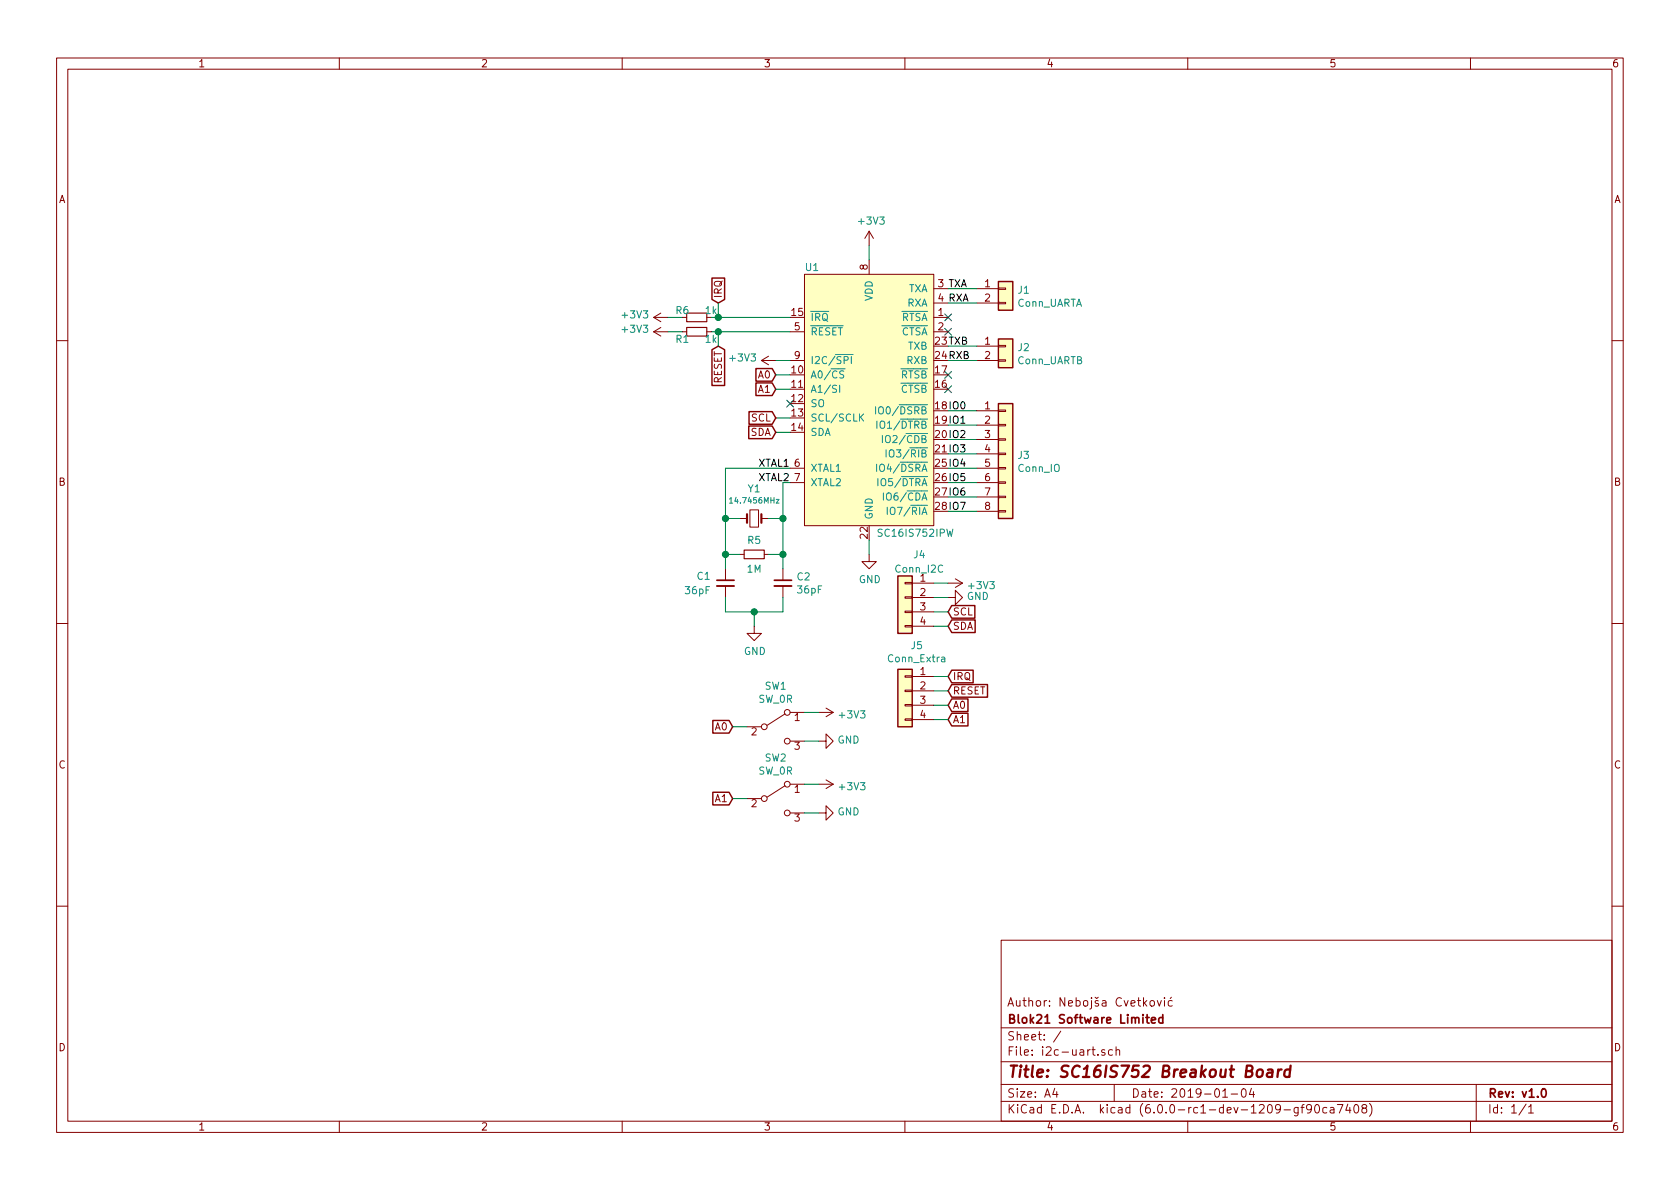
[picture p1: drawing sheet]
EESchema Schematic File Version 4
LIBS:i2c-uart-cache
EELAYER 29 0
EELAYER END
$Descr A4 11693 8268
encoding utf-8
Sheet 1 1
Title "SC16IS752 Breakout Board"
Date "2019-01-04"
Rev "v1.0"
Comp "Blok21 Software Limited"
Comment1 "Author: Nebojša Cvetković"
Comment2 ""
Comment3 ""
Comment4 ""
$EndDescr
$Comp
L i2c-uart:SC16IS752IPW U1
U 1 1
P 6050 2750
F 0 "U1" H 5600 3650 50  0000 L CNN
F 1 "SC16IS752IPW" H 6100 1800 50  0000 L CNN
F 2 "Package_SO:TSSOP-28_4.4x9.7mm_P0.65mm" H 6550 3100 50  0001 C CNN
F 3 "" H 6050 1250 50  0001 C CNN
	1    6050 2750
	1    0    0    -1  
$EndComp
$Comp
L power:+3V3 #PWR08
U 1 1
P 5400 2500
F 0 "#PWR08" H 5400 2350 50  0001 C CNN
F 1 "+3V3" V 5415 2628 50  0000 L CNN
F 2 "" H 5400 2500 50  0001 C CNN
F 3 "" H 5400 2500 50  0001 C CNN
	1    5400 2500
	0    -1   -1   0   
$EndComp
Wire Wire Line
	5400 2500 5500 2500
$Comp
L power:+3V3 #PWR07
U 1 1
P 4650 2300
F 0 "#PWR07" H 4650 2150 50  0001 C CNN
F 1 "+3V3" V 4665 2428 50  0000 L CNN
F 2 "" H 4650 2300 50  0001 C CNN
F 3 "" H 4650 2300 50  0001 C CNN
	1    4650 2300
	0    -1   -1   0   
$EndComp
Wire Wire Line
	4950 2300 5000 2300
$Comp
L power:+3V3 #PWR09
U 1 1
P 6050 1700
F 0 "#PWR09" H 6050 1550 50  0001 C CNN
F 1 "+3V3" H 6065 1873 50  0000 C CNN
F 2 "" H 6050 1700 50  0001 C CNN
F 3 "" H 6050 1700 50  0001 C CNN
	1    6050 1700
	1    0    0    -1  
$EndComp
Wire Wire Line
	6050 1800 6050 1700
$Comp
L power:GND #PWR010
U 1 1
P 6050 3850
F 0 "#PWR010" H 6050 3600 50  0001 C CNN
F 1 "GND" H 6055 3677 50  0000 C CNN
F 2 "" H 6050 3850 50  0001 C CNN
F 3 "" H 6050 3850 50  0001 C CNN
	1    6050 3850
	1    0    0    -1  
$EndComp
Wire Wire Line
	6050 3750 6050 3850
$Comp
L Connector_Generic:Conn_01x02 J1
U 1 1
P 7000 2000
F 0 "J1" H 7080 1992 50  0000 L CNN
F 1 "Conn_UARTA" H 7080 1901 50  0000 L CNN
F 2 "Connector_JST:JST_XH_S02B-XH-A_1x02_P2.50mm_Horizontal" H 7000 2000 50  0001 C CNN
F 3 "~" H 7000 2000 50  0001 C CNN
	1    7000 2000
	1    0    0    -1  
$EndComp
$Comp
L Connector_Generic:Conn_01x02 J2
U 1 1
P 7000 2400
F 0 "J2" H 7080 2392 50  0000 L CNN
F 1 "Conn_UARTB" H 7080 2301 50  0000 L CNN
F 2 "Connector_JST:JST_XH_S02B-XH-A_1x02_P2.50mm_Horizontal" H 7000 2400 50  0001 C CNN
F 3 "~" H 7000 2400 50  0001 C CNN
	1    7000 2400
	1    0    0    -1  
$EndComp
Wire Wire Line
	6600 2850 6800 2850
Wire Wire Line
	6600 2950 6800 2950
Wire Wire Line
	6600 3050 6800 3050
Wire Wire Line
	6600 3150 6800 3150
Text GLabel 5400 2600 0    50   Input ~ 0
A0
Text GLabel 5400 2700 0    50   Input ~ 0
A1
Wire Wire Line
	5400 2600 5500 2600
Wire Wire Line
	5400 2700 5500 2700
$Comp
L Device:R_Small R6
U 1 1
P 4850 2200
F 0 "R6" V 4800 2100 50  0000 C CNN
F 1 "1k" V 4800 2300 50  0000 C CNN
F 2 "Resistor_SMD:R_0805_2012Metric" H 4850 2200 50  0001 C CNN
F 3 "~" H 4850 2200 50  0001 C CNN
	1    4850 2200
	0    1    1    0   
$EndComp
$Comp
L power:+3V3 #PWR05
U 1 1
P 4650 2200
F 0 "#PWR05" H 4650 2050 50  0001 C CNN
F 1 "+3V3" V 4665 2328 50  0000 L CNN
F 2 "" H 4650 2200 50  0001 C CNN
F 3 "" H 4650 2200 50  0001 C CNN
	1    4650 2200
	0    -1   -1   0   
$EndComp
Wire Wire Line
	4650 2200 4750 2200
NoConn ~ 5500 2800
Wire Wire Line
	5400 2900 5500 2900
Wire Wire Line
	5400 3000 5500 3000
$Comp
L Device:Crystal_Small Y1
U 1 1
P 5250 3600
F 0 "Y1" H 5250 3809 50  0000 C CNN
F 1 "14.7456MHz" H 5250 3726 39  0000 C CNN
F 2 "Crystal:Crystal_HC49-U_Vertical" H 5250 3600 50  0001 C CNN
F 3 "~" H 5250 3600 50  0001 C CNN
	1    5250 3600
	1    0    0    -1  
$EndComp
$Comp
L Device:R_Small R5
U 1 1
P 5250 3850
F 0 "R5" V 5150 3850 50  0000 C CNN
F 1 "1M" V 5350 3850 50  0000 C CNN
F 2 "Resistor_SMD:R_0805_2012Metric" H 5250 3850 50  0001 C CNN
F 3 "~" H 5250 3850 50  0001 C CNN
	1    5250 3850
	0    1    1    0   
$EndComp
$Comp
L Device:C_Small C1
U 1 1
P 5050 4050
F 0 "C1" H 4950 4100 50  0000 R CNN
F 1 "36pF" H 4950 4000 50  0000 R CNN
F 2 "Capacitor_SMD:C_0805_2012Metric" H 5050 4050 50  0001 C CNN
F 3 "~" H 5050 4050 50  0001 C CNN
	1    5050 4050
	1    0    0    -1  
$EndComp
$Comp
L Device:C_Small C2
U 1 1
P 5450 4050
F 0 "C2" H 5542 4096 50  0000 L CNN
F 1 "36pF" H 5542 4005 50  0000 L CNN
F 2 "Capacitor_SMD:C_0805_2012Metric" H 5450 4050 50  0001 C CNN
F 3 "~" H 5450 4050 50  0001 C CNN
	1    5450 4050
	1    0    0    -1  
$EndComp
$Comp
L power:GND #PWR06
U 1 1
P 5250 4350
F 0 "#PWR06" H 5250 4100 50  0001 C CNN
F 1 "GND" H 5255 4177 50  0000 C CNN
F 2 "" H 5250 4350 50  0001 C CNN
F 3 "" H 5250 4350 50  0001 C CNN
	1    5250 4350
	1    0    0    -1  
$EndComp
Wire Wire Line
	5050 4150 5050 4250
Wire Wire Line
	5050 4250 5250 4250
Wire Wire Line
	5250 4250 5250 4350
Wire Wire Line
	5250 4250 5450 4250
Wire Wire Line
	5450 4250 5450 4150
Connection ~ 5250 4250
Wire Wire Line
	5450 3950 5450 3850
Wire Wire Line
	5450 3850 5350 3850
Wire Wire Line
	5050 3950 5050 3850
Wire Wire Line
	5050 3850 5150 3850
Wire Wire Line
	5050 3850 5050 3600
Wire Wire Line
	5050 3600 5150 3600
Connection ~ 5050 3850
Wire Wire Line
	5350 3600 5450 3600
Wire Wire Line
	5450 3600 5450 3850
Connection ~ 5450 3850
Wire Wire Line
	5500 3350 5450 3350
Wire Wire Line
	5450 3350 5450 3600
Connection ~ 5450 3600
Wire Wire Line
	5500 3250 5050 3250
Wire Wire Line
	5050 3250 5050 3600
Connection ~ 5050 3600
Wire Wire Line
	6600 2000 6800 2000
Wire Wire Line
	6600 2100 6800 2100
NoConn ~ 6600 2200
NoConn ~ 6600 2300
NoConn ~ 6600 2600
NoConn ~ 6600 2700
Wire Wire Line
	6600 2400 6800 2400
Wire Wire Line
	6600 2500 6800 2500
$Comp
L Connector_Generic:Conn_01x04 J4
U 1 1
P 6300 4150
F 0 "J4" H 6200 4450 50  0000 C CNN
F 1 "Conn_I2C" H 6200 4350 50  0000 C CNN
F 2 "Connector_JST:JST_XH_S04B-XH-A_1x04_P2.50mm_Horizontal" H 6300 4150 50  0001 C CNN
F 3 "~" H 6300 4150 50  0001 C CNN
	1    6300 4150
	-1   0    0    -1  
$EndComp
$Comp
L power:+3V3 #PWR011
U 1 1
P 6600 4050
F 0 "#PWR011" H 6600 3900 50  0001 C CNN
F 1 "+3V3" V 6615 4178 50  0000 L CNN
F 2 "" H 6600 4050 50  0001 C CNN
F 3 "" H 6600 4050 50  0001 C CNN
	1    6600 4050
	0    1    1    0   
$EndComp
Wire Wire Line
	6500 4050 6600 4050
$Comp
L power:GND #PWR012
U 1 1
P 6600 4150
F 0 "#PWR012" H 6600 3900 50  0001 C CNN
F 1 "GND" V 6605 4022 50  0000 R CNN
F 2 "" H 6600 4150 50  0001 C CNN
F 3 "" H 6600 4150 50  0001 C CNN
	1    6600 4150
	0    -1   -1   0   
$EndComp
Wire Wire Line
	6500 4150 6600 4150
Text GLabel 6600 4250 2    50   Input ~ 0
SCL
Text GLabel 6600 4350 2    50   Input ~ 0
SDA
Wire Wire Line
	6500 4250 6600 4250
Wire Wire Line
	6500 4350 6600 4350
Text GLabel 5100 5050 0    50   Input ~ 0
A0
$Comp
L power:+3V3 #PWR01
U 1 1
P 5700 4950
F 0 "#PWR01" H 5700 4800 50  0001 C CNN
F 1 "+3V3" V 5715 5078 50  0000 L CNN
F 2 "" H 5700 4950 50  0001 C CNN
F 3 "" H 5700 4950 50  0001 C CNN
	1    5700 4950
	0    1    1    0   
$EndComp
$Comp
L power:GND #PWR02
U 1 1
P 5700 5150
F 0 "#PWR02" H 5700 4900 50  0001 C CNN
F 1 "GND" V 5705 5022 50  0000 R CNN
F 2 "" H 5700 5150 50  0001 C CNN
F 3 "" H 5700 5150 50  0001 C CNN
	1    5700 5150
	0    -1   -1   0   
$EndComp
Text GLabel 5400 2900 0    50   Input ~ 0
SCL
Text GLabel 5400 3000 0    50   Input ~ 0
SDA
$Comp
L Connector_Generic:Conn_01x08 J3
U 1 1
P 7000 3150
F 0 "J3" H 7080 3142 50  0000 L CNN
F 1 "Conn_IO" H 7080 3051 50  0000 L CNN
F 2 "Connector_PinHeader_2.54mm:PinHeader_2x04_P2.54mm_Vertical" H 7000 3150 50  0001 C CNN
F 3 "~" H 7000 3150 50  0001 C CNN
	1    7000 3150
	1    0    0    -1  
$EndComp
Wire Wire Line
	6600 3250 6800 3250
Wire Wire Line
	6600 3350 6800 3350
Wire Wire Line
	6600 3450 6800 3450
Wire Wire Line
	6600 3550 6800 3550
Text GLabel 5100 5550 0    50   Input ~ 0
A1
Text Label 6600 2850 0    50   ~ 0
IO0
Text Label 6600 2950 0    50   ~ 0
IO1
Text Label 6600 3050 0    50   ~ 0
IO2
Text Label 6600 3150 0    50   ~ 0
IO3
Text Label 6600 3250 0    50   ~ 0
IO4
Text Label 6600 3350 0    50   ~ 0
IO5
Text Label 6600 3450 0    50   ~ 0
IO6
Text Label 6600 3550 0    50   ~ 0
IO7
Text Label 6600 2400 0    50   ~ 0
TXB
Text Label 6600 2500 0    50   ~ 0
RXB
Text Label 6600 2000 0    50   ~ 0
TXA
Text Label 6600 2100 0    50   ~ 0
RXA
Text Label 5500 3250 2    50   ~ 0
XTAL1
Text Label 5500 3350 2    50   ~ 0
XTAL2
Wire Wire Line
	4950 2200 5000 2200
Text GLabel 5000 2100 1    50   Input ~ 0
IRQ
Connection ~ 5000 2200
Wire Wire Line
	5000 2100 5000 2200
Text GLabel 6600 4700 2    50   Input ~ 0
IRQ
$Comp
L Device:R_Small R1
U 1 1
P 4850 2300
F 0 "R1" V 4900 2200 50  0000 C CNN
F 1 "1k" V 4900 2400 50  0000 C CNN
F 2 "Resistor_SMD:R_0805_2012Metric" H 4850 2300 50  0001 C CNN
F 3 "~" H 4850 2300 50  0001 C CNN
	1    4850 2300
	0    1    1    0   
$EndComp
Wire Wire Line
	4650 2300 4750 2300
Text GLabel 5000 2400 3    50   Input ~ 0
RESET
Wire Wire Line
	5000 2400 5000 2300
Connection ~ 5000 2300
Wire Wire Line
	5000 2200 5500 2200
Wire Wire Line
	5000 2300 5500 2300
Text GLabel 6600 4800 2    50   Input ~ 0
RESET
$Comp
L Connector_Generic:Conn_01x04 J5
U 1 1
P 6300 4800
F 0 "J5" H 6218 5117 50  0000 C CNN
F 1 "Conn_Extra" H 6218 5026 50  0000 C CNN
F 2 "Connector_JST:JST_XH_S04B-XH-A_1x04_P2.50mm_Horizontal" H 6300 4800 50  0001 C CNN
F 3 "~" H 6300 4800 50  0001 C CNN
	1    6300 4800
	-1   0    0    -1  
$EndComp
Wire Wire Line
	6600 4700 6500 4700
Wire Wire Line
	6500 4800 6600 4800
Text GLabel 6600 4900 2    50   Input ~ 0
A0
Text GLabel 6600 5000 2    50   Input ~ 0
A1
Wire Wire Line
	6500 4900 6600 4900
Wire Wire Line
	6500 5000 6600 5000
$Comp
L Switch:SW_SPDT SW1
U 1 1
P 5400 5050
F 0 "SW1" H 5400 5335 50  0000 C CNN
F 1 "SW_0R" H 5400 5244 50  0000 C CNN
F 2 "i2c-uart:SW_0R_x2_0603_Mirror" H 5400 5050 50  0001 C CNN
F 3 "" H 5400 5050 50  0001 C CNN
	1    5400 5050
	1    0    0    -1  
$EndComp
Wire Wire Line
	5100 5050 5200 5050
Wire Wire Line
	5700 4950 5600 4950
Wire Wire Line
	5700 5150 5600 5150
$Comp
L power:+3V3 #PWR0101
U 1 1
P 5700 5450
F 0 "#PWR0101" H 5700 5300 50  0001 C CNN
F 1 "+3V3" V 5715 5578 50  0000 L CNN
F 2 "" H 5700 5450 50  0001 C CNN
F 3 "" H 5700 5450 50  0001 C CNN
	1    5700 5450
	0    1    1    0   
$EndComp
$Comp
L power:GND #PWR0102
U 1 1
P 5700 5650
F 0 "#PWR0102" H 5700 5400 50  0001 C CNN
F 1 "GND" V 5705 5522 50  0000 R CNN
F 2 "" H 5700 5650 50  0001 C CNN
F 3 "" H 5700 5650 50  0001 C CNN
	1    5700 5650
	0    -1   -1   0   
$EndComp
$Comp
L Switch:SW_SPDT SW2
U 1 1
P 5400 5550
F 0 "SW2" H 5400 5835 50  0000 C CNN
F 1 "SW_0R" H 5400 5744 50  0000 C CNN
F 2 "i2c-uart:SW_0R_x2_0603" H 5400 5550 50  0001 C CNN
F 3 "" H 5400 5550 50  0001 C CNN
	1    5400 5550
	1    0    0    -1  
$EndComp
Wire Wire Line
	5100 5550 5200 5550
Wire Wire Line
	5700 5450 5600 5450
Wire Wire Line
	5700 5650 5600 5650
$EndSCHEMATC
